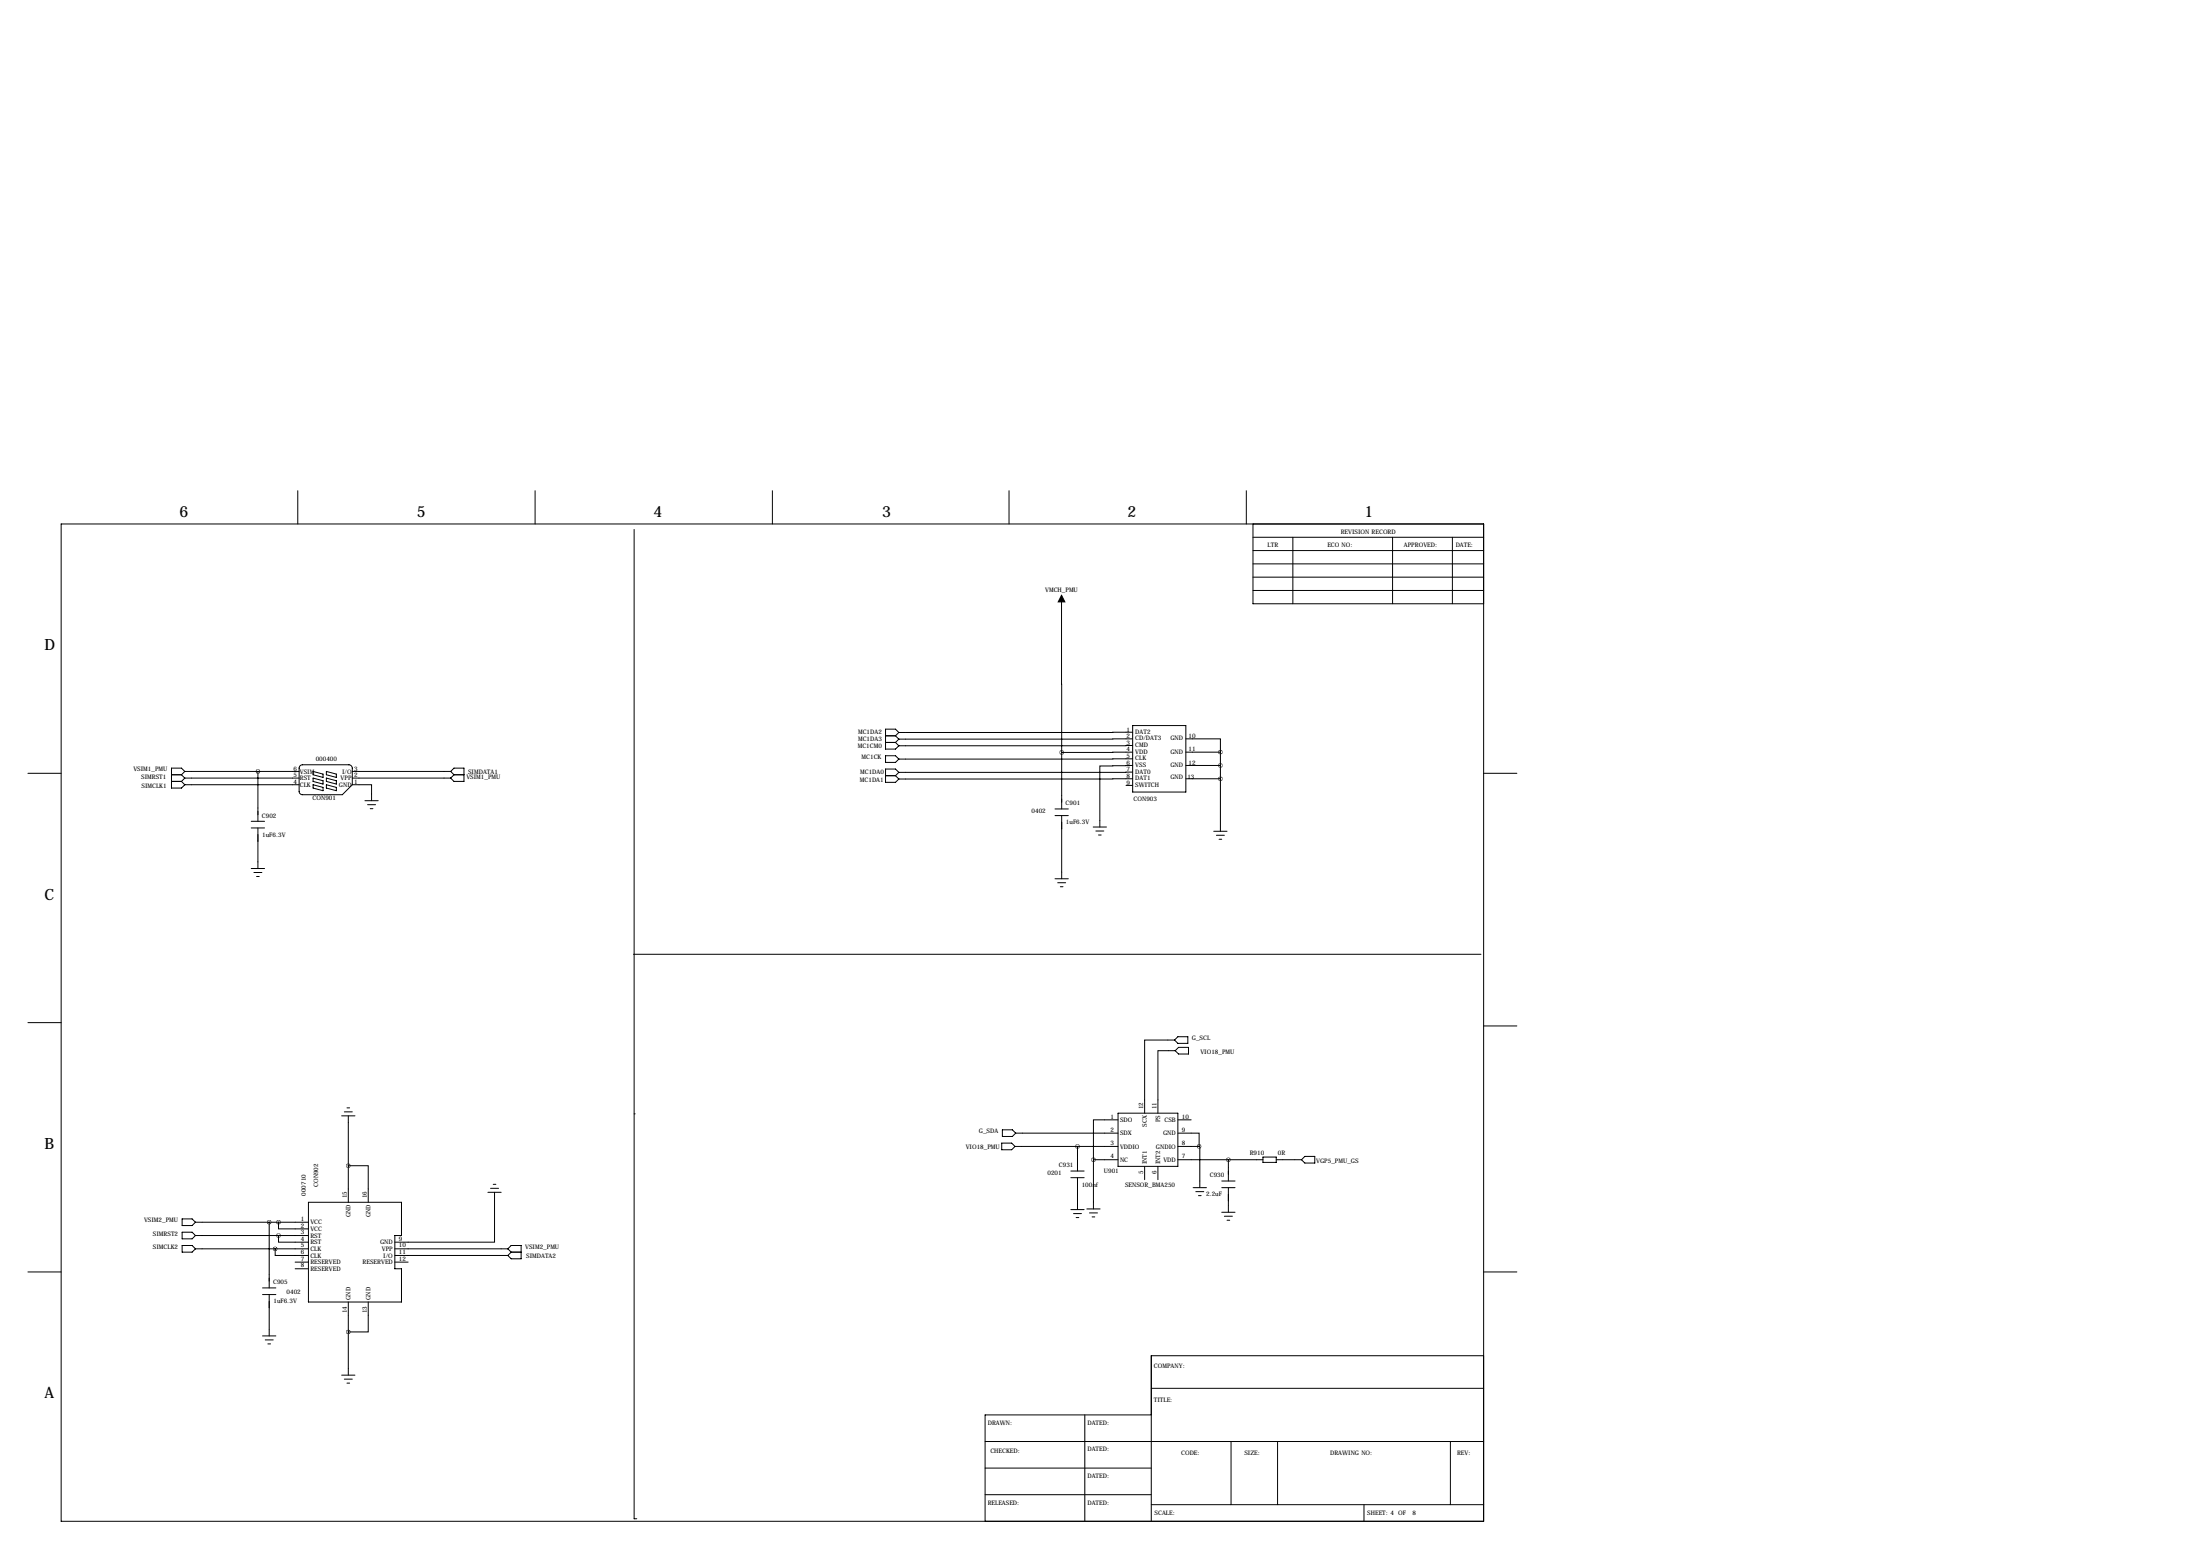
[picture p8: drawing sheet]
<svg xmlns="http://www.w3.org/2000/svg" width="841mm" height="594mm" viewBox="0 0 841 594" stroke-linecap="round" stroke-linejoin="round" font-family="sans-serif">
<g fill="none" stroke="#000" stroke-width=".38">
<path d="M113.8 187.5v12.7M204.5 187.5v12.7M295.1 187.5v12.7M385.6 187.5v12.7M476.2 187.5v12.7M23.4 200.2h543.5v381h-543.5zM242.3 202.3v377.9h1M478.8 210.3h88.1M478.8 205.3h88.1M478.8 215.4h88.1M478.8 200.2v30.5h88.1M494 205.3v25.4"/>
<path d="M532.1 205.3v25.4M555 205.3v25.4M405.6 227.4l.1 60M478.8 225.6h88.1M478.8 220.5h88.1M343.5 279.8l-1.3 1.3M343.5 279.8l-1.3-1.2h-3.8v7.6h3.8l1.3-1.3M432.8 279.7l-89.3 .1M432.8 277.2h20.3v25.4h-20.3zM10.7 295.4h12.7M65.5 298.5h3.8M65.5 296h3.8"/>
<path d="M69.3 298.5l1.3 1.3M69.3 296l1.3 1.3M70.6 299.8h43.7M70.6 297.3h43.7M70.6 294.7h43.7M70.6 294.7l-1.3-1.3h-3.8v7.7h3.8l1.3-1.3M70.6 297.3l-1.3 1.2M70.6 294.7l-1.3 1.3M98.6 294.7v19.1M114.5 292.7l1.1-.5h18.1l.7 .5 .2 .8v6.3l-3.8 3.8-15.6-.1-.7-.4-.2-.8v-8.9zM119.6 294.7l3.8 1v1.3l-3.8-1zM119.6 297.3l3.8 1v1.2l-3.8-1z"/>
<path d="M119.6 299.8l3.8 1v1.3l-3.8-1zM124.7 294.7l3.8 1v1.3l-3.8-1zM124.7 297.3l3.8 1v1.2l-3.8-1zM124.7 299.8l3.8 1v1.3l-3.8-1zM134.6 299.8h7.4v6.1M134.6 297.3h37.6M134.6 294.7h37.6M172.2 294.7l1.3-1.3h3.8v5.1h-3.8l-1.3-1.2M172.2 294.7l1.3 1.3M173.5 296h3.8M173.5 296l-1.3 1.3M338.4 281.1h3.8"/>
<path d="M338.4 288.7h3.8l1.3 1.3-1.3 1.3h-3.8zM338.4 283.6h3.8M338.4 296.3h3.8M342.2 281.1l1.3 1.3M342.2 283.6l1.3 1.3M342.2 296.3l1.3 1.3M343.5 295.1l-1.3-1.3h-3.8v5.1h3.8l1.3-1.3M343.5 282.4l-1.3 1.2M343.5 295.1l-1.3 1.2M405.7 287.4v21.6M432.8 292.4l-12.5 .2v23.3M432.8 287.3l-27.1 .1"/>
<path d="M432.8 284.8l-89.3 .1M432.8 295l-89.3 .1M432.8 297.5l-89.3 .1M432.8 282.3l-89.3 .1M432.8 289.9l-89.3 .1M453.1 282.3h13.2v5M453.1 297.5h13.2M453.1 292.4h13.2M453.1 287.3h13.2M466.3 287.3v30.3M566.9 295.4h12.7M96 313.8h5.1"/>
<path d="M96 316.3h5.1M98.6 316.3v15.5M139.4 305.9h5.1M140.5 307.4h3M141.5 308.9h1M403.1 309h5.1M403.1 311.6h5.1M405.7 311.6v24.1M417.7 315.9h5.1M418.7 317.5h3.1M419.8 319h1M430.3 300h2.5"/>
<path d="M463.8 317.6h5.1M464.8 319.1h3.1M96 331.8h5.1M97 333.3h3.1M98 334.8h1.1M403.1 335.7h5.1M404.2 337.2h3M405.2 338.8h1M465.8 320.6h1.1M242.1 364.6h323.8M10.7 390.7h12.7M448.8 397.3h-11.4v28"/>
<path d="M450.1 396.1h3.8v2.5h-3.8l-1.3-1.3zM566.9 391.9h12.7M449.1 401.4h-6.6v23.9M449.1 401.4l1.2-1.3h3.9v2.6h-3.9zM130.6 426.3h5M131.6 424.8h3M132.6 423.2h1M133.1 426.3v33M242.3 425.5h.1M382.8 436.7h3.8l1.3 1.3-1.3 1.2h-3.8zM383 431.6h3.8l1.3 1.3-1.3 1.3h-3.8zM387.9 438h39.3"/>
<path d="M388.1 432.9h39.1M411.7 438v9.4M427.2 427.8h-9.4v15.2M427.2 425.3h22.9v20.3h-22.9zM450.1 432.9h8.1v5.1M450.1 427.8h5.1M450.1 438h8.1M458.2 438h.3v15.7M117.9 459.3h35.5v12.7h-2.5v12.7h2.5v12.7h-35.5zM133.1 445.3h7.6v14M186.4 455.5h5.1M187.5 454h3"/>
<path d="M188.5 452.4h1M189 455.5v19h-38.1M409.2 447.4h5.1M409.2 449.9h5.1M411.7 449.9v12.2M417.8 443h9.4M417.8 443v18.8M437.4 445.6v5.1M442.5 445.6v5.1M450.1 443h32.5M455.9 453.7h5.1M456.9 455.2h3.1"/>
<path d="M458 456.8h1M466.9 451.2h5M466.9 453.7h5M469.4 443v8.2M469.4 453.7v9.4M482.6 442h5.1v2.1h-5.1zM487.7 443h9.6M498.6 441.8h3.8v2.5h-3.8l-1.3-1.3zM69.6 475.8h3.8l1.3 1.3-1.3 1.3h-3.8zM69.6 465.7h3.8l1.3 1.2-1.3 1.3h-3.8zM69.6 470.7h3.8l1.3 1.3-1.3 1.3h-3.8zM74.7 472h43.2"/>
<path d="M74.7 477.1h43.2M74.7 466.9h43.2M102.9 466.9v25.1M105.2 477.1v2.5h12.7M106.4 472v2.5h11.5M106.4 466.9v2.6h11.5M150.9 479.6h43.2M150.9 477.1h43.2M194.1 477.1l1.2-1.3h3.8v5.1h-3.8l-1.2-1.3M194.1 477.1l1.2 1.3M195.3 478.4h3.8M195.3 478.4l-1.2 1.2"/>
<path d="M409.2 462.1h5.1M410.2 463.6h3.1M411.2 465.1h1M415.3 461.8h5.1M416.3 463.4h3.1M417.3 464.9h1M466.9 463.1h5M467.9 464.6h3M468.9 466.2h1M10.7 485.9h12.7M100.3 492h5.1M100.3 494.6h5.1"/>
<path d="M102.9 494.6v15.8M112.8 484.7h5.1M112.8 482.2h5.1M133.1 497.4v27.9M140.7 497.4v11.4h-7.6M150.9 482.2h5.1M566.9 485.9h12.7M100.3 510.4h5.1M101.3 511.9h3.1M102.4 513.4h1M566.9 517.9h-127v63.3M130.6 525.3h5"/>
<path d="M131.6 526.9h3M132.6 528.4h1M439.9 530.4h127M376.4 550.7h190.5M414.5 540.5v40.7M439.9 540.5h-63.5v40.7M470.4 550.7v24.1M488.2 550.7v24.1M554.2 550.7v24.1M376.4 571h63.5M376.4 560.9h63.5M439.9 574.8h127"/>
<path d="M521.2 574.8v6.4"/>
</g>
<path d="M405.6 227.4l1.3 2.5h-2.5z" fill="#000" stroke="#000" stroke-width=".38"/>
<path d="M405.6 287.4a.06 .06 0 0 0 .1 0 .06 .06 0 0 0-.1 0zM458.2 438a.06 .06 0 0 0 .1 0 .06 .06 0 0 0-.1 0zM417.8 443a.05 .05 0 0 0 .1 0 .05 .05 0 0 0-.1 0zM469.3 443a.05 .05 0 0 0 .1 0 .05 .05 0 0 0-.1 0zM411.7 438a.06 .06 0 0 0 .1 0 .06 .06 0 0 0-.1 0zM466.3 297.5a.05 .05 0 0 0 .1 0 .05 .05 0 0 0-.1 0zM466.3 292.4a.05 .05 0 0 0 .1 0 .05 .05 0 0 0-.1 0zM466.3 287.3a.05 .05 0 0 0 .1 0 .05 .05 0 0 0-.1 0zM98.5 294.7a.05 .05 0 0 0 .1 0 .05 .05 0 0 0-.1 0zM102.8 466.9a.06 .06 0 0 0 .1 0 .06 .06 0 0 0-.1 0zM133 445.3a.1 .1 0 0 0 .2 0 .1 .1 0 0 0-.2 0zM133 508.8a.1 .1 0 0 0 .2 0 .1 .1 0 0 0-.2 0zM105.1 477.1a.06 .06 0 0 0 .1 0 .06 .06 0 0 0-.1 0zM106.4 472a.06 .06 0 0 0 .1 0 .06 .06 0 0 0-.1 0zM106.4 466.9a.05 .05 0 0 0 .1 0 .05 .05 0 0 0-.1 0z" fill="#000" stroke="#000" stroke-width="1.5"/>
<g font-size="5.9">
<text x="68.6" y="197.6">6</text>
<text x="159.3" y="197.6">5</text>
<text x="249.7" y="197.6">4</text>
<text x="337.1" y="197.6">3</text>
<text x="430.8" y="197.6">2</text>
<text x="521.5" y="197.6">1</text>
<text x="17" y="248.4">D</text>
<text x="17" y="343.7">C</text>
<text x="17" y="438.9">B</text>
<text x="17" y="534.2">A</text>
</g>
<g font-size="2.4">
<text x="512.3" y="204">REVISION RECORD</text>
<text x="484.4" y="209.1">LTR</text>
<text x="507.2" y="209.1">ECO NO:</text>
<text x="536.4" y="209.1">APPROVED:</text>
<text x="556.3" y="209.1">DATE:</text>
<text x="399.4" y="226.1">VMCH_PMU</text>
<text x="327.9" y="280.6">MC1DA2</text>
<text x="430.4" y="279.5">1</text>
<text x="433.8" y="280.3">DAT2</text>
<text x="327.8" y="285.8">MC1CM0</text>
<text x="327.9" y="283.1">MC1DA3</text>
<text x="430.4" y="287.1">4</text>
<text x="430.4" y="284.6">3</text>
<text x="430.4" y="282">2</text>
<text x="433.8" y="287.9">VDD</text>
<text x="433.8" y="285.4">CMD</text>
<text x="433.8" y="282.8">CD/DAT3</text>
<text x="447.2" y="287.9">GND</text>
<text x="447.2" y="282.8">GND</text>
<text x="454.2" y="287.1">11</text>
<text x="454.2" y="282">10</text>
<text x="120.6" y="290.6">000400</text>
<text x="329.2" y="290">MC1CK</text>
<text x="430.4" y="292.2">6</text>
<text x="430.4" y="289.6">5</text>
<text x="433.8" y="293">VSS</text>
<text x="433.8" y="290.5">CLK</text>
<text x="447.2" y="293">GND</text>
<text x="454.2" y="292.2">12</text>
<text x="51" y="294.7">VSIM1_PMU</text>
<text x="54" y="297.8">SIMRST1</text>
<text x="112.2" y="299.5">4</text>
<text x="112.2" y="297">5</text>
<text x="112.2" y="294.5">6</text>
<text x="114.6" y="298.1">RST</text>
<text x="114.6" y="295.5">VSIM</text>
<text x="130.2" y="298.1">VPP</text>
<text x="130.7" y="295.5">I/O</text>
<text x="135.4" y="299.5">1</text>
<text x="135.4" y="297">2</text>
<text x="135.4" y="294.5">3</text>
<text x="178.2" y="297.6">VSIM1_PMU</text>
<text x="178.9" y="295.8">SIMDATA1</text>
<text x="328.6" y="298.8">MC1DA1</text>
<text x="328.7" y="295.8">MC1DA0</text>
<text x="430.4" y="297.3">8</text>
<text x="430.4" y="294.7">7</text>
<text x="430.4" y="299.8">9</text>
<text x="433.8" y="298.1">DAT1</text>
<text x="433.8" y="295.5">DAT0</text>
<text x="447.2" y="297.8">GND</text>
<text x="453.7" y="297.5">13</text>
<text x="54.1" y="301">SIMCLK1</text>
<text x="114.6" y="300.6">CLK</text>
<text x="119.5" y="305.8">CON901</text>
<text x="129.5" y="300.6">GND</text>
<text x="433.8" y="300.6">SWITCH</text>
<text x="394.2" y="310.7">0402</text>
<text x="407.2" y="307.6">C901</text>
<text x="433.2" y="306.1">CON903</text>
<text x="100.1" y="312.3">C902</text>
<text x="407.3" y="315">1uF6.3V</text>
<text x="100.2" y="319.7">1uF6.3V</text>
<text x="455.4" y="397.3">G_SCL</text>
<text x="458.7" y="402.7">VIO18_PMU</text>
<text x="436.9" y="423.7" transform="rotate(-90 436.9 423.7)">12</text>
<text x="442" y="423.7" transform="rotate(-90 442 423.7)">11</text>
<text x="424.3" y="427.3">1</text>
<text x="428" y="428.6">SDO</text>
<text x="438.2" y="430.4" transform="rotate(-90 438.2 430.4)">SCX</text>
<text x="443.3" y="428.7" transform="rotate(-90 443.3 428.7)">PS</text>
<text x="445" y="428.6">CSB</text>
<text x="451.6" y="427.3">10</text>
<text x="374" y="432.9">G_SDA</text>
<text x="424.3" y="432.4">2</text>
<text x="424.3" y="437.5">3</text>
<text x="428" y="433.7">SDX</text>
<text x="444.4" y="433.7">GND</text>
<text x="451.6" y="437.5">8</text>
<text x="451.6" y="432.4">9</text>
<text x="369" y="438.8">VIO18_PMU</text>
<text x="424.3" y="442.5">4</text>
<text x="428" y="438.8">VDDIO</text>
<text x="428" y="443.9">NC</text>
<text x="441.7" y="438.8">GNDIO</text>
<text x="444.6" y="443.9">VDD</text>
<text x="451.6" y="442.5">7</text>
<text x="477.5" y="441.3">R910</text>
<text x="488.3" y="441.2">0R</text>
<text x="400.3" y="449">0201</text>
<text x="404.6" y="446">C931</text>
<text x="421.8" y="448.1">U901</text>
<text x="436.9" y="448.5" transform="rotate(-90 436.9 448.5)">5</text>
<text x="438.2" y="444.8" transform="rotate(-90 438.2 444.8)">INT1</text>
<text x="442" y="448.5" transform="rotate(-90 442 448.5)">6</text>
<text x="443.3" y="444.8" transform="rotate(-90 443.3 444.8)">INT2</text>
<text x="462.3" y="449.7">C930</text>
<text x="502.9" y="444.1">VGP5_PMU_GS</text>
<text x="121.5" y="453.5" transform="rotate(-90 121.5 453.5)">CON902</text>
<text x="413.4" y="453.3">100nf</text>
<text x="429.9" y="453.3">SENSOR_BMA250</text>
<text x="116.8" y="456.8" transform="rotate(-90 116.8 456.8)">000710</text>
<text x="132.6" y="457.8" transform="rotate(-90 132.6 457.8)">15</text>
<text x="140.2" y="457.8" transform="rotate(-90 140.2 457.8)">16</text>
<text x="460.9" y="456.7">2.2uF</text>
<text x="55" y="466.9">VSIM2_PMU</text>
<text x="115" y="466.4">1</text>
<text x="118.6" y="467.8">VCC</text>
<text x="133.9" y="465" transform="rotate(-90 133.9 465)">GND</text>
<text x="141.5" y="465" transform="rotate(-90 141.5 465)">GND</text>
<text x="58.4" y="472">SIMRST2</text>
<text x="115" y="471.5">3</text>
<text x="115" y="469">2</text>
<text x="118.6" y="472.8">RST</text>
<text x="118.6" y="470.3">VCC</text>
<text x="58.4" y="477.1">SIMCLK2</text>
<text x="115" y="479.1">6</text>
<text x="115" y="476.6">5</text>
<text x="115" y="474">4</text>
<text x="118.6" y="477.9">CLK</text>
<text x="118.6" y="475.4">RST</text>
<text x="145.2" y="475.4">GND</text>
<text x="145.9" y="477.9">VPP</text>
<text x="152.4" y="479.1">11</text>
<text x="152.4" y="476.6">10</text>
<text x="152.4" y="474">9</text>
<text x="200.7" y="477.1">VSIM2_PMU</text>
<text x="115" y="484.2">8</text>
<text x="115" y="481.7">7</text>
<text x="118.6" y="485.5">RESERVED</text>
<text x="118.6" y="483">RESERVED</text>
<text x="118.6" y="480.5">CLK</text>
<text x="138.6" y="483">RESERVED</text>
<text x="146.4" y="480.5">I/O</text>
<text x="152.4" y="481.7">12</text>
<text x="201.1" y="480.5">SIMDATA2</text>
<text x="104.4" y="490.6">C905</text>
<text x="104.5" y="497.9">1uF6.3V</text>
<text x="109.5" y="494.2">0402</text>
<text x="133.9" y="496.6" transform="rotate(-90 133.9 496.6)">GND</text>
<text x="141.5" y="496.6" transform="rotate(-90 141.5 496.6)">GND</text>
<text x="132.6" y="501.6" transform="rotate(-90 132.6 501.6)">14</text>
<text x="140.2" y="501.6" transform="rotate(-90 140.2 501.6)">13</text>
<text x="440.9" y="522.8">COMPANY:</text>
<text x="440.9" y="535.5">TITLE:</text>
<text x="377.4" y="544.3">DRAWN:</text>
<text x="415.5" y="544.3">DATED:</text>
<text x="378.5" y="555.1">CHECKED:</text>
<text x="415.5" y="554.5">DATED:</text>
<text x="451.4" y="555.8">CODE:</text>
<text x="475.5" y="555.8">SIZE:</text>
<text x="508.3" y="555.8">DRAWING NO:</text>
<text x="556.8" y="555.8">REV:</text>
<text x="415.5" y="564.7">DATED:</text>
<text x="377.4" y="574.8">RELEASED:</text>
<text x="415.5" y="574.8">DATED:</text>
<text x="441.2" y="578.6">SCALE:</text>
<text x="522.5" y="578.6">SHEET: 4 OF</text>
<text x="539.7" y="578.6">8</text>
</g>
</svg>
